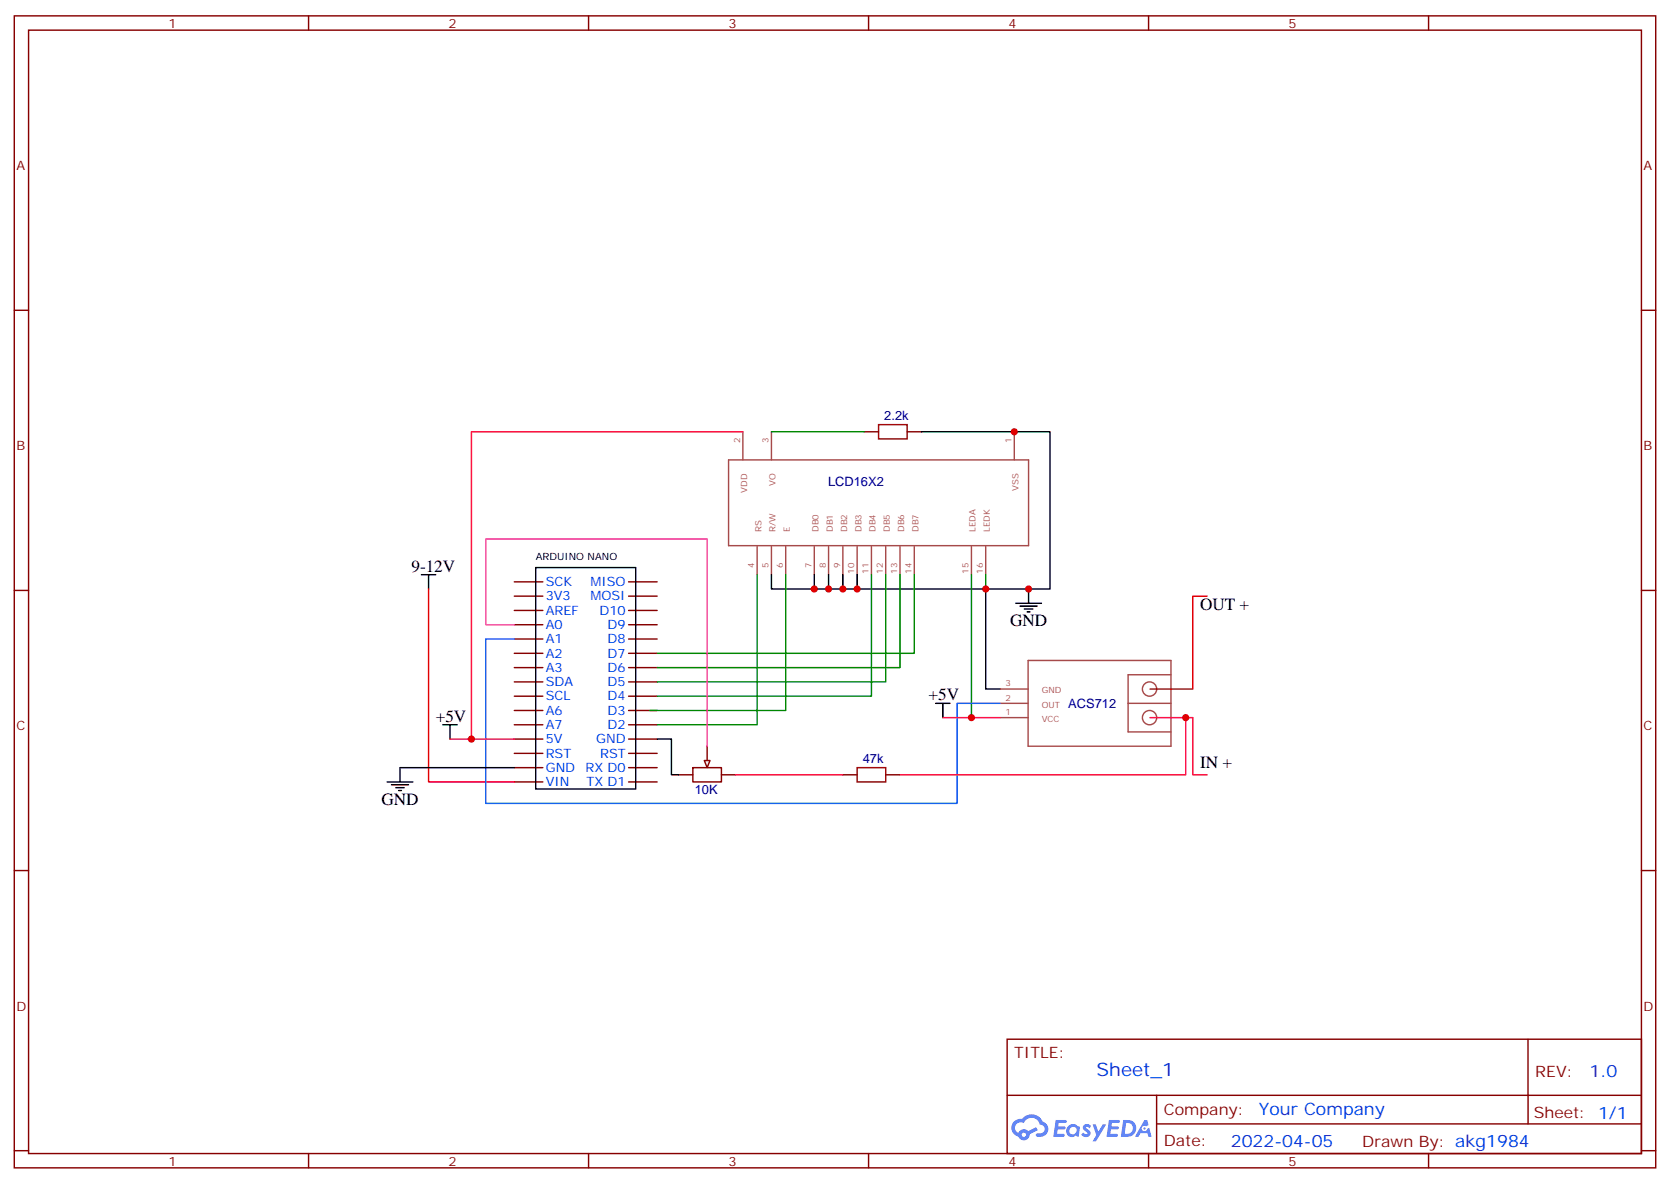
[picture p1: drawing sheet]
<svg xmlns="http://www.w3.org/2000/svg" width="412mm" height="292mm" viewBox="0 0 412 292" stroke-linecap="round" stroke-linejoin="round" font-family="sans-serif">
<g fill="none" stroke="#870000" stroke-width=".35">
<path d="M3.5 3.9h405.4v284.4h-405.4zM7.1 7.4h398.2v277.3h-398.2zM76.2 3.9v3.5M145.3 3.9v3.5M214.5 3.9v3.5M283.6 3.9v3.5M352.8 3.9v3.5M3.5 76.6h3.6M405.3 76.6h3.6M3.5 145.7h3.6M405.3 145.7h3.6M3.5 214.9h3.6"/>
<path d="M405.3 214.9h3.6M248.7 256.5h156.6v28.2h-156.6zM377.3 256.5v20.9M248.7 270.4h156.5M285.6 277.4h119.6M285.6 270.4v14.1M3.5 284h3.6M76.2 284.7v3.6M145.3 284.7v3.6M214.5 284.7v3.6M283.6 284.7v3.6M352.8 284.7v3.6"/>
<path d="M405.3 284h3.6"/>
</g>
<g fill="#5487ff">
<path d="M267.7 277.7a1.22 1.22 0 0 1 1.7 .2l-.4 .6a.47 .47 0 0 0-.3-.4 .47 .47 0 0 0-.5 .2v.1a1.3 1.3 0 0 1 1 1.8 1.39 1.39 0 0 1-2.2-.1l.5-.6 .7 .5a.29 .29 0 0 0 .3-.3 .29 .29 0 0 0-.2-.3 1.04 1.04 0 0 1-.6-1.7z"/>
<path d="M260.7 276.4h2.4a.37 .37 0 0 1 .3 .4 .37 .37 0 0 1-.3 .4h-1.7l-.1 .8h1.5l.3 .4-.3 .4h-1.6l-.2 1.1h1.6a.36 .36 0 0 1 .3 .3 .36 .36 0 0 1-.3 .4h-2.5z"/>
<path d="M273.8 276.4h2.4a.37 .37 0 0 1 .4 .4 .37 .37 0 0 1-.4 .4h-1.6l-.2 .8h1.6l.3 .4-.4 .4h-1.6l-.1 1.1h1.5a.36 .36 0 0 1 .4 .3 .36 .36 0 0 1-.4 .4h-2.4z"/>
<path d="M282.6 276.4h.7l.3 1.3-.6 .3a.69 .69 0 0 0-1 .3 .69 .69 0 0 0 .4 .9 .69 .69 0 0 0 .9-.6l.5-.2 .6 2.2h-.8l-.2-.9h-1.8l-.5 .9h-.8z"/>
<path d="M269.8 277.5h.8l.6 1.8 1.1-1.8h.9l-2.6 4.2h-.8l.9-1.5z"/>
<path d="M277.4 276.4l-.6 4.2h1.3a2.11 2.11 0 0 0 2.5-2.1 2.11 2.11 0 0 0-2.5-2.1zM278.1 277.2a1.39 1.39 0 0 1 1.7 1.4 1.39 1.39 0 0 1-1.8 1.3h-.3z"/>
<path d="M263.7 278.1a1.47 1.47 0 0 0-.1 2.1 1.47 1.47 0 0 0 2.1 .1l.7 .3 .3-2.3-.2-.3h-.4a1.49 1.49 0 0 0-2.4 .1zM264.4 278.4a.92 .92 0 0 1 1.5 .5 .92 .92 0 0 1-1.3 1.1 .9 .9 0 0 1-.2-1.6z"/>
<path d="M250.4 276.8a2.18 2.18 0 0 0 1.1 3.7 1.44 1.44 0 0 0 1.6 .9 1.44 1.44 0 0 0 1.2-1.4l2-1-.5-.8-1.9 1a1.47 1.47 0 0 0-2.4 .4 1.39 1.39 0 0 1-.7-1.9 1.39 1.39 0 0 1 2-.5 2.12 2.12 0 0 1 2.2-1.3 2.12 2.12 0 0 1 1.9 1.7 1.07 1.07 0 0 1 1.1 1 1.07 1.07 0 0 1-1 1.1h-.7a.43 .43 0 0 0-.5 .4 .43 .43 0 0 0 .4 .5 1.98 1.98 0 0 0 2.5-1.2 1.98 1.98 0 0 0-1.2-2.6 2.98 2.98 0 0 0-5.1-.6l-1.1 .1zM252.3 280.1a.55 .55 0 0 1 1.1 0 .55 .55 0 0 1-1.1 0z"/>
<circle cx="282.6" cy="278.5" r=".26"/>
</g>
<g fill="none" stroke="#870000" stroke-width=".35">
<path d="M127 157.7h7.1M127 154.2h7.1M127 150.7h7.1M127 147.1h7.1M127 143.6h7.1M155.2 157.7h7.1M155.2 154.2h7.1M155.2 150.7h7.1M155.2 147.1h7.1M155.2 143.6h7.1M127 178.9h7.1M127 175.4h7.1"/>
<path d="M127 171.8h7.1M127 168.3h7.1M127 164.8h7.1M127 161.3h7.1M155.2 178.9h7.1M155.2 175.4h7.1M155.2 171.8h7.1M155.2 168.3h7.1M155.2 164.8h7.1M155.2 161.3h7.1M127 193h7.1M127 189.5h7.1"/>
<path d="M127 185.9h7.1M127 182.4h7.1M155.2 193h7.1M155.2 189.5h7.1M155.2 185.9h7.1M155.2 182.4h7.1M167.6 191.2h3.5M171.1 189.5h7.1v3.5h-7.1zM174.6 184.2v3.5M178.2 191.2h3.5"/>
</g>
<path d="M132.3 140.1h24.7v54.7h-24.7z" fill="none" stroke="#000" stroke-width=".35"/>
<g fill="none" stroke="#a64a4a" stroke-width=".35">
<path d="M179.9 113.5h74.1v21.2h-74.1zM183.4 106.6v6.9M190.5 106.6v6.9M250.5 106.6v6.9M187 134.9v7M190.5 134.9v7M194 134.9v7M201.1 134.9v7M204.6 134.9v7M208.1 134.9v7M211.7 134.9v7M215.2 134.9v7"/>
<path d="M218.7 134.9v7M222.2 134.9v7M225.8 134.9v7M239.9 134.9v7M243.4 134.9v7M246.9 177.1h7M246.9 173.6h7M246.9 170.1h7M253.9 163h35.3v21.2h-35.3zM278.6 173.6h10.6M282.1 177a1.76 1.76 0 0 1 2.7-1.4 1.76 1.76 0 0 1-.1 3.1 1.76 1.76 0 0 1-2.6-1.6M282.1 169.9a1.76 1.76 0 0 1 2.7-1.3 1.76 1.76 0 0 1-.1 3 1.76 1.76 0 0 1-2.6-1.5"/>
<path d="M289.2 166.5h-10.6v14.2h10.6"/>
</g>
<path d="M173.9 187.7h1.4l-.7 1.8z" fill="#f0f0f0" stroke="#870000" stroke-width=".35"/>
<path d="M217 104.8h7v3.5h-7zM211.7 189.5h7v3.5h-7z" fill="none" stroke="#a10000" stroke-width=".35"/>
<path d="M213.4 106.6h3.6M224 106.6h3.5M208.1 191.2h3.6M218.7 191.2h3.5" fill="none" stroke="#870000" stroke-width=".35"/>
<path d="M190.5 106.6h22.9M187 141.9v37h-24.7M194 141.9v33.5h-33.5M215.2 141.9v29.9h-52.9M218.7 141.9v26.4h-56.4M222.2 141.9v22.9h-59.9M225.8 141.9v19.4h-63.5M239.9 141.9v35.2M243.4 141.9v3.5" fill="none" stroke="#008700" stroke-width=".35"/>
<g fill="none" stroke="#000" stroke-width=".35">
<path d="M227.5 106.6h31.8v38.8h-15.9M104.1 141.9h3.5M105.8 141.9v3.5M190.5 141.9v3.5h10.6v-3.5M204.6 141.9v3.5h-3.5M208.1 141.9v3.5h-3.5M211.7 141.9v3.5h-3.6M211.7 145.4h31.7M243.4 145.4v24.7h3.5M250.8 148.9h6.4M251.9 149.6h4.2M252.9 150.3h2.2"/>
<path d="M253.6 151h.8M254 145.4v3.5M109.4 178.9h3.5M111.1 178.9v3.5M231.1 173.6h3.5M232.8 173.6v3.5M95.6 193h6.4M96.7 193.7h4.2M97.7 194.4h2.1M98.4 195.1h.7M127 189.5h-28.2v3.5M162.3 182.4h3.5v8.8h1.8"/>
</g>
<path d="M105.8 145.4v47.6h21.2" fill="none" stroke="#f00" stroke-width=".35"/>
<path d="M127 157.7h-7.1v40.6h116.5v-24.7h10.5" fill="none" stroke="#06f" stroke-width=".35"/>
<path d="M183.4 106.6h-67v75.8M232.8 177.1h14.1M284 177.1h10.6v14.1h3.5M292.8 177.1v14.1h-70.6M111.1 182.4h15.9M181.7 191.2h26.4" fill="none" stroke="#f03" stroke-width=".35"/>
<path d="M127 154.2h-7.1v-21.2h54.7v51.2" fill="none" stroke="#f0c" stroke-width=".35"/>
<path d="M298.1 147.1h-3.5v23h-10.6" fill="none" stroke="#c00" stroke-width=".35"/>
<g fill="#c00">
<circle cx="201.1" cy="145.4" r=".88"/>
<circle cx="204.6" cy="145.4" r=".88"/>
<circle cx="208.1" cy="145.4" r=".88"/>
<circle cx="243.4" cy="145.4" r=".88"/>
<circle cx="211.7" cy="145.4" r=".88"/>
<circle cx="250.5" cy="106.6" r=".88"/>
<circle cx="254" cy="145.4" r=".88"/>
<circle cx="292.8" cy="177.1" r=".88"/>
<circle cx="239.9" cy="177.1" r=".88"/>
<circle cx="116.4" cy="182.4" r=".88"/>
</g>
<text font-size="4.6" fill="#00f" x="270.8" y="265.5">Sheet_1</text>
<g font-size="4.2">
<text x="101.6" y="141.1">9-12V</text>
<text x="249.4" y="154.6">GND</text>
<text x="296.3" y="150.7">OUT +</text>
<text x="229.3" y="172.9">+5V</text>
<text x="107.6" y="178.2">+5V</text>
<text x="296.3" y="189.5">IN +</text>
<text x="94.2" y="198.6">GND</text>
</g>
<g font-size="4.2" fill="#00f">
<text x="392.5" y="265.8">1.0</text>
<text x="310.9" y="275.3">Your Company</text>
<text x="304" y="283.1">2022-04-05</text>
</g>
<g font-size="3.9" fill="#800">
<text x="250.5" y="261.1">TITLE:</text>
<text x="379.1" y="265.8">REV:</text>
<text x="287.4" y="275.3">Company:</text>
<text x="378.7" y="275.9">Sheet: 1/1</text>
<text x="287.4" y="283">Date:</text>
<text x="336.4" y="283.1">Drawn By: akg1984</text>
</g>
<g font-size="3.2" fill="#800">
<text x="41.6" y="6.9">1</text>
<text x="110.8" y="6.9">2</text>
<text x="179.9" y="6.9">3</text>
<text x="249.1" y="6.9">4</text>
<text x="318.2" y="6.9">5</text>
<text x="4.1" y="42">A</text>
<text x="405.9" y="42">A</text>
<text x="4.1" y="111.2">B</text>
<text x="405.9" y="111.2">B</text>
<text x="4.1" y="180.3">C</text>
<text x="405.9" y="180.3">C</text>
<text x="4.1" y="249.4">D</text>
<text x="405.9" y="249.4">D</text>
<text x="41.6" y="287.7">1</text>
<text x="110.8" y="287.7">2</text>
<text x="179.9" y="287.7">3</text>
<text x="249.1" y="287.7">4</text>
<text x="318.2" y="287.7">5</text>
</g>
<g font-size="3.2" fill="#000080">
<text x="218.4" y="103.8">2.2k</text>
<text x="204.5" y="120.1">LCD16X2</text>
<text x="263.8" y="174.7">ACS712</text>
<text x="213.1" y="188.4">47k</text>
<text x="171.6" y="196">10K</text>
</g>
<g font-size="3.2" fill="#00f">
<text x="134.8" y="148.2">3V3</text>
<text x="134.8" y="144.7">SCK</text>
<text x="145.8" y="144.7">MISO</text>
<text x="145.8" y="148.2">MOSI</text>
<text x="134.8" y="155.3">A0</text>
<text x="134.8" y="151.7">AREF</text>
<text x="148" y="151.7">D10</text>
<text x="150.1" y="155.3">D9</text>
<text x="134.8" y="158.8">A1</text>
<text x="150.1" y="158.8">D8</text>
<text x="134.8" y="165.8">A3</text>
<text x="134.8" y="162.3">A2</text>
<text x="150.1" y="162.3">D7</text>
<text x="150.1" y="165.8">D6</text>
<text x="134.8" y="172.9">SCL</text>
<text x="134.8" y="169.4">SDA</text>
<text x="150.1" y="169.4">D5</text>
<text x="150.1" y="172.9">D4</text>
<text x="134.8" y="180">A7</text>
<text x="134.8" y="176.4">A6</text>
<text x="150.1" y="176.4">D3</text>
<text x="150.1" y="180">D2</text>
<text x="134.8" y="183.5">5V</text>
<text x="147.2" y="183.5">GND</text>
<text x="134.8" y="190.5">GND</text>
<text x="134.8" y="187">RST</text>
<text x="144.6" y="190.5">RX D0</text>
<text x="148.2" y="187">RST</text>
<text x="134.8" y="194.1">VIN</text>
<text x="144.8" y="194.1">TX D1</text>
</g>
<text font-size="2.5" x="132.3" y="138.3">ARDUINO NANO</text>
<g font-size="2.1" fill="#a54b4b">
<text x="182.7" y="109.2" transform="rotate(-90 182.7 109.2)">2</text>
<text x="189.8" y="109.2" transform="rotate(-90 189.8 109.2)">3</text>
<text x="249.8" y="109.2" transform="rotate(-90 249.8 109.2)">1</text>
<text x="191.5" y="120" transform="rotate(-90 191.5 120)">VO</text>
<text x="184.5" y="121.6" transform="rotate(-90 184.5 121.6)">VDD</text>
<text x="251.5" y="121.2" transform="rotate(-90 251.5 121.2)">VSS</text>
<text x="188" y="131.3" transform="rotate(-90 188 131.3)">RS</text>
<text x="191.5" y="131.3" transform="rotate(-90 191.5 131.3)">R/W</text>
<text x="195.1" y="131.3" transform="rotate(-90 195.1 131.3)">E</text>
<text x="202.1" y="131.3" transform="rotate(-90 202.1 131.3)">DB0</text>
<text x="205.7" y="131.3" transform="rotate(-90 205.7 131.3)">DB1</text>
<text x="209.2" y="131.3" transform="rotate(-90 209.2 131.3)">DB2</text>
<text x="212.7" y="131.3" transform="rotate(-90 212.7 131.3)">DB3</text>
<text x="216.2" y="131.3" transform="rotate(-90 216.2 131.3)">DB4</text>
<text x="219.8" y="131.3" transform="rotate(-90 219.8 131.3)">DB5</text>
<text x="223.3" y="131.3" transform="rotate(-90 223.3 131.3)">DB6</text>
<text x="226.8" y="131.3" transform="rotate(-90 226.8 131.3)">DB7</text>
<text x="240.9" y="131.3" transform="rotate(-90 240.9 131.3)">LEDA</text>
<text x="244.5" y="131.3" transform="rotate(-90 244.5 131.3)">LEDK</text>
<text x="186.3" y="140.3" transform="rotate(-90 186.3 140.3)">4</text>
<text x="189.8" y="140.3" transform="rotate(-90 189.8 140.3)">5</text>
<text x="193.3" y="140.3" transform="rotate(-90 193.3 140.3)">6</text>
<text x="200.4" y="140.3" transform="rotate(-90 200.4 140.3)">7</text>
<text x="203.9" y="140.3" transform="rotate(-90 203.9 140.3)">8</text>
<text x="207.4" y="140.3" transform="rotate(-90 207.4 140.3)">9</text>
<text x="211" y="141.7" transform="rotate(-90 211 141.7)">10</text>
<text x="214.5" y="141.7" transform="rotate(-90 214.5 141.7)">11</text>
<text x="218" y="141.7" transform="rotate(-90 218 141.7)">12</text>
<text x="221.6" y="141.7" transform="rotate(-90 221.6 141.7)">13</text>
<text x="225.1" y="141.7" transform="rotate(-90 225.1 141.7)">14</text>
<text x="239.2" y="141.7" transform="rotate(-90 239.2 141.7)">15</text>
<text x="242.7" y="141.7" transform="rotate(-90 242.7 141.7)">16</text>
<text x="248.3" y="172.9">2</text>
<text x="248.3" y="169.4">3</text>
<text x="257.2" y="171.1">GND</text>
<text x="248.3" y="176.4">1</text>
<text x="257.2" y="178.2">VCC</text>
<text x="257.2" y="174.6">OUT</text>
</g>
</svg>
